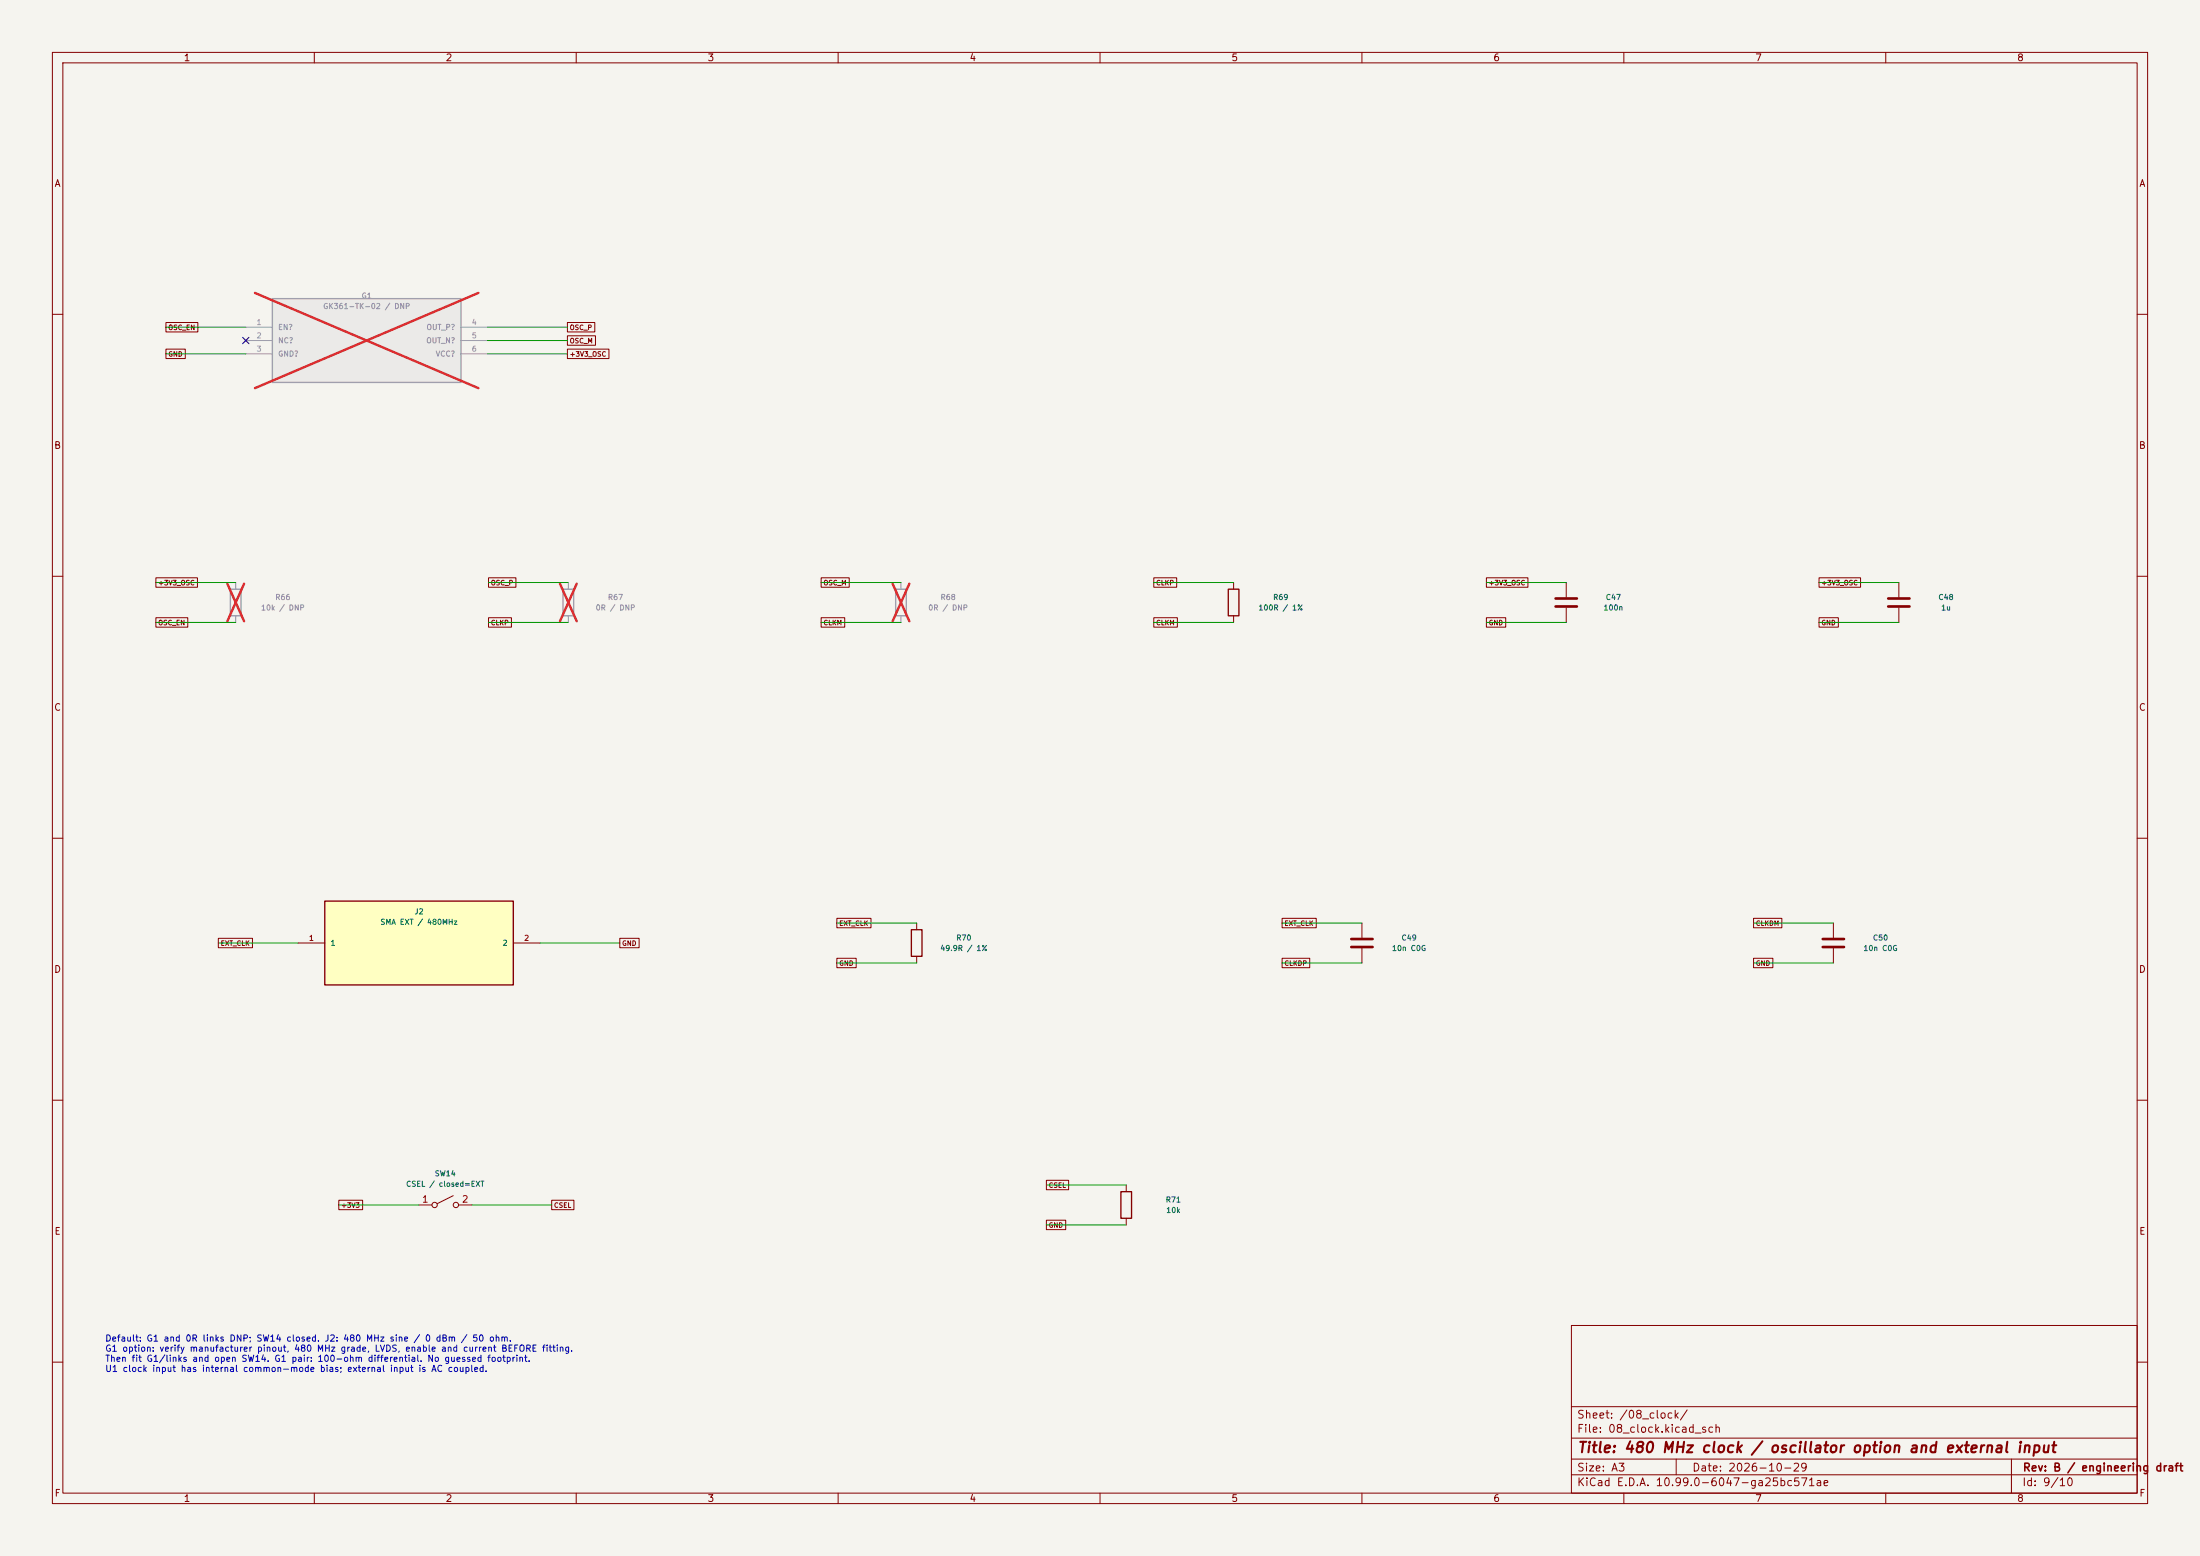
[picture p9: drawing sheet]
(kicad_sch (version 20250114) (generator "eeschema") (paper "A3") (title_block (title "480 MHz clock / oscillator option and external input") (date "2026-10-29") (rev "B / engineering draft"))(lib_symbols (symbol "Local:C"
  (pin_numbers (hide yes))
  (pin_names
   (offset 0.254))
  (exclude_from_sim no)
  (in_bom yes)
  (on_board yes)
  (in_pos_files yes)
  (duplicate_pin_numbers_are_jumpers no)
  (property "Reference" "C" (at 0.635 2.54 0) (show_name no) (do_not_autoplace no) (effects (font (size 1.27 1.27)) (justify left)))
  (property "Value" "C" (at 0.635 -2.54 0) (show_name no) (do_not_autoplace no) (effects (font (size 1.27 1.27)) (justify left)))
  (property "Footprint" "" (at 0.9652 -3.81 0) (show_name no) (do_not_autoplace no) (hide yes) (effects (font (size 1.27 1.27))))
  (property "Datasheet" "" (at 0 0 0) (show_name no) (do_not_autoplace no) (hide yes) (effects (font (size 1.27 1.27))))
  (property "Description" "Unpolarized capacitor" (at 0 0 0) (show_name no) (do_not_autoplace no) (hide yes) (effects (font (size 1.27 1.27))))
  (symbol "C_0_1"
   (polyline (pts (xy -2.032 0.762) (xy 2.032 0.762)) (stroke (width 0.508) (type default)) (fill (type none)))
   (polyline (pts (xy -2.032 -0.762) (xy 2.032 -0.762)) (stroke (width 0.508) (type default)) (fill (type none))))
  (symbol "C_1_1"
   (pin passive line (at 0 3.81 270) (length 2.794) (name "" (effects (font (size 1.27 1.27)))) (number "1" (effects (font (size 1.27 1.27)))))
   (pin passive line (at 0 -3.81 90) (length 2.794) (name "" (effects (font (size 1.27 1.27)))) (number "2" (effects (font (size 1.27 1.27))))))
  (embedded_fonts no))(symbol "Local:GK361_UNVERIFIED" (pin_names (offset 1)) (in_bom yes) (on_board yes)(property "Reference" "U" (at 0 13 0) (effects (font (size 1 1))))(property "Value" "GK361_UNVERIFIED" (at 0 10 0) (effects (font (size 1 1))))(symbol "GK361_UNVERIFIED_0_1" (rectangle (start -18 8) (end 18 -8) (stroke (width 0.254) (type default)) (fill (type background))))(symbol "GK361_UNVERIFIED_1_1" (pin input line (at -23.08 2.54 0) (length 5.08) (name "EN?" (effects (font (size 1 1)))) (number "1" (effects (font (size 1 1)))))(pin no_connect line (at -23.08 0.0 0) (length 5.08) (name "NC?" (effects (font (size 1 1)))) (number "2" (effects (font (size 1 1)))))(pin power_in line (at -23.08 -2.54 0) (length 5.08) (name "GND?" (effects (font (size 1 1)))) (number "3" (effects (font (size 1 1)))))(pin output line (at 23.08 2.54 180) (length 5.08) (name "OUT_P?" (effects (font (size 1 1)))) (number "4" (effects (font (size 1 1)))))(pin output line (at 23.08 0.0 180) (length 5.08) (name "OUT_N?" (effects (font (size 1 1)))) (number "5" (effects (font (size 1 1)))))(pin power_in line (at 23.08 -2.54 180) (length 5.08) (name "VCC?" (effects (font (size 1 1)))) (number "6" (effects (font (size 1 1)))))))(symbol "Local:J2" (pin_names (offset 1)) (in_bom yes) (on_board yes)(property "Reference" "U" (at 0 13 0) (effects (font (size 1 1))))(property "Value" "J2" (at 0 10 0) (effects (font (size 1 1))))(symbol "J2_0_1" (rectangle (start -18 8) (end 18 -8) (stroke (width 0.254) (type default)) (fill (type background))))(symbol "J2_1_1" (pin passive line (at -23.08 0.0 0) (length 5.08) (name "1" (effects (font (size 1 1)))) (number "1" (effects (font (size 1 1)))))(pin passive line (at 23.08 0.0 180) (length 5.08) (name "2" (effects (font (size 1 1)))) (number "2" (effects (font (size 1 1)))))))(symbol "Local:R"
  (pin_numbers (hide yes))
  (pin_names
   (offset 0))
  (exclude_from_sim no)
  (in_bom yes)
  (on_board yes)
  (in_pos_files yes)
  (duplicate_pin_numbers_are_jumpers no)
  (property "Reference" "R" (at 2.032 0 90) (show_name no) (do_not_autoplace no) (effects (font (size 1.27 1.27))))
  (property "Value" "R" (at 0 0 90) (show_name no) (do_not_autoplace no) (effects (font (size 1.27 1.27))))
  (property "Footprint" "" (at -1.778 0 90) (show_name no) (do_not_autoplace no) (hide yes) (effects (font (size 1.27 1.27))))
  (property "Datasheet" "" (at 0 0 0) (show_name no) (do_not_autoplace no) (hide yes) (effects (font (size 1.27 1.27))))
  (property "Description" "Resistor" (at 0 0 0) (show_name no) (do_not_autoplace no) (hide yes) (effects (font (size 1.27 1.27))))
  (symbol "R_0_1"
   (rectangle (start -1.016 -2.54) (end 1.016 2.54) (stroke (width 0.254) (type default)) (fill (type none))))
  (symbol "R_1_1"
   (pin passive line (at 0 3.81 270) (length 1.27) (name "" (effects (font (size 1.27 1.27)))) (number "1" (effects (font (size 1.27 1.27)))))
   (pin passive line (at 0 -3.81 90) (length 1.27) (name "" (effects (font (size 1.27 1.27)))) (number "2" (effects (font (size 1.27 1.27))))))
  (embedded_fonts no))(symbol "Local:SW_SPST"
  (pin_names
   (offset 0) (hide yes))
  (exclude_from_sim no)
  (in_bom yes)
  (on_board yes)
  (in_pos_files yes)
  (duplicate_pin_numbers_are_jumpers no)
  (property "Reference" "SW" (at 0 3.175 0) (show_name no) (do_not_autoplace no) (effects (font (size 1.27 1.27))))
  (property "Value" "SW_SPST" (at 0 -2.54 0) (show_name no) (do_not_autoplace no) (effects (font (size 1.27 1.27))))
  (property "Footprint" "" (at 0 0 0) (show_name no) (do_not_autoplace no) (hide yes) (effects (font (size 1.27 1.27))))
  (property "Datasheet" "" (at 0 0 0) (show_name no) (do_not_autoplace no) (hide yes) (effects (font (size 1.27 1.27))))
  (property "Description" "Single Pole Single Throw (SPST) switch" (at 0 0 0) (show_name no) (do_not_autoplace no) (hide yes) (effects (font (size 1.27 1.27))))
  (symbol "SW_SPST_0_0"
   (circle (center -2.032 0) (radius 0.508) (stroke (width 0) (type default)) (fill (type none)))
   (polyline (pts (xy -1.524 0.254) (xy 1.524 1.778)) (stroke (width 0) (type default)) (fill (type none)))
   (circle (center 2.032 0) (radius 0.508) (stroke (width 0) (type default)) (fill (type none))))
  (symbol "SW_SPST_1_1"
   (pin passive line (at -5.08 0 0) (length 2.54) (name "A" (effects (font (size 1.27 1.27)))) (number "1" (effects (font (size 1.27 1.27)))))
   (pin passive line (at 5.08 0 180) (length 2.54) (name "B" (effects (font (size 1.27 1.27)))) (number "2" (effects (font (size 1.27 1.27))))))
  (embedded_fonts no)))(symbol (lib_id "Local:GK361_UNVERIFIED") (at 70 65 0) (unit 1) (in_bom yes) (on_board yes) (dnp yes)(property "Reference" "G1" (at 70 56.46 0) (effects (font (size 1 1))))(property "Value" "GK361-TK-02 / DNP" (at 70 58.46 0) (effects (font (size 1 1))))(pin "1")(pin "2")(pin "3")(pin "4")(pin "5")(pin "6"))(wire (pts (xy 46.9200 62.4600) (xy 31.6800 62.4600)) (stroke (width 0) (type default)))(global_label "OSC_EN" (shape passive) (at 31.6800 62.4600 0) (effects (font (size 0.9 0.9)) (justify left))(property "Intersheetrefs" "${INTERSHEET_REFS}" (at 31.68 62.46 0) (effects (font (size 1 1)) (hide yes))))(no_connect (at 46.92 65.0))(wire (pts (xy 46.9200 67.5400) (xy 31.6800 67.5400)) (stroke (width 0) (type default)))(global_label "GND" (shape passive) (at 31.6800 67.5400 0) (effects (font (size 0.9 0.9)) (justify left))(property "Intersheetrefs" "${INTERSHEET_REFS}" (at 31.68 67.54 0) (effects (font (size 1 1)) (hide yes))))(wire (pts (xy 93.0800 62.4600) (xy 108.3200 62.4600)) (stroke (width 0) (type default)))(global_label "OSC_P" (shape passive) (at 108.3200 62.4600 0) (effects (font (size 0.9 0.9)) (justify left))(property "Intersheetrefs" "${INTERSHEET_REFS}" (at 108.32 62.46 0) (effects (font (size 1 1)) (hide yes))))(wire (pts (xy 93.0800 65.0000) (xy 108.3200 65.0000)) (stroke (width 0) (type default)))(global_label "OSC_M" (shape passive) (at 108.3200 65.0000 0) (effects (font (size 0.9 0.9)) (justify left))(property "Intersheetrefs" "${INTERSHEET_REFS}" (at 108.32 65.0 0) (effects (font (size 1 1)) (hide yes))))(wire (pts (xy 93.0800 67.5400) (xy 108.3200 67.5400)) (stroke (width 0) (type default)))(global_label "+3V3_OSC" (shape passive) (at 108.3200 67.5400 0) (effects (font (size 0.9 0.9)) (justify left))(property "Intersheetrefs" "${INTERSHEET_REFS}" (at 108.32 67.54 0) (effects (font (size 1 1)) (hide yes))))(symbol (lib_id "Local:R") (at 45.0 115.0 0) (unit 1) (in_bom yes) (on_board yes) (dnp yes)(property "Reference" "R66" (at 54.0 114.0 0) (effects (font (size 1 1))))(property "Value" "10k / DNP" (at 54.0 116.0 0) (effects (font (size 1 1))))(pin "1")(pin "2"))(wire (pts (xy 45.0000 111.1900) (xy 29.7600 111.1900)) (stroke (width 0) (type default)))(global_label "+3V3_OSC" (shape passive) (at 29.7600 111.1900 0) (effects (font (size 0.9 0.9)) (justify left))(property "Intersheetrefs" "${INTERSHEET_REFS}" (at 29.76 111.19 0) (effects (font (size 1 1)) (hide yes))))(wire (pts (xy 45.0000 118.8100) (xy 29.7600 118.8100)) (stroke (width 0) (type default)))(global_label "OSC_EN" (shape passive) (at 29.7600 118.8100 0) (effects (font (size 0.9 0.9)) (justify left))(property "Intersheetrefs" "${INTERSHEET_REFS}" (at 29.76 118.81 0) (effects (font (size 1 1)) (hide yes))))(symbol (lib_id "Local:R") (at 108.5 115.0 0) (unit 1) (in_bom yes) (on_board yes) (dnp yes)(property "Reference" "R67" (at 117.5 114.0 0) (effects (font (size 1 1))))(property "Value" "0R / DNP" (at 117.5 116.0 0) (effects (font (size 1 1))))(pin "1")(pin "2"))(wire (pts (xy 108.5000 111.1900) (xy 93.2600 111.1900)) (stroke (width 0) (type default)))(global_label "OSC_P" (shape passive) (at 93.2600 111.1900 0) (effects (font (size 0.9 0.9)) (justify left))(property "Intersheetrefs" "${INTERSHEET_REFS}" (at 93.26 111.19 0) (effects (font (size 1 1)) (hide yes))))(wire (pts (xy 108.5000 118.8100) (xy 93.2600 118.8100)) (stroke (width 0) (type default)))(global_label "CLKP" (shape passive) (at 93.2600 118.8100 0) (effects (font (size 0.9 0.9)) (justify left))(property "Intersheetrefs" "${INTERSHEET_REFS}" (at 93.26 118.81 0) (effects (font (size 1 1)) (hide yes))))(symbol (lib_id "Local:R") (at 172.0 115.0 0) (unit 1) (in_bom yes) (on_board yes) (dnp yes)(property "Reference" "R68" (at 181.0 114.0 0) (effects (font (size 1 1))))(property "Value" "0R / DNP" (at 181.0 116.0 0) (effects (font (size 1 1))))(pin "1")(pin "2"))(wire (pts (xy 172.0000 111.1900) (xy 156.7600 111.1900)) (stroke (width 0) (type default)))(global_label "OSC_M" (shape passive) (at 156.7600 111.1900 0) (effects (font (size 0.9 0.9)) (justify left))(property "Intersheetrefs" "${INTERSHEET_REFS}" (at 156.76 111.19 0) (effects (font (size 1 1)) (hide yes))))(wire (pts (xy 172.0000 118.8100) (xy 156.7600 118.8100)) (stroke (width 0) (type default)))(global_label "CLKM" (shape passive) (at 156.7600 118.8100 0) (effects (font (size 0.9 0.9)) (justify left))(property "Intersheetrefs" "${INTERSHEET_REFS}" (at 156.76 118.81 0) (effects (font (size 1 1)) (hide yes))))(symbol (lib_id "Local:R") (at 235.5 115.0 0) (unit 1) (in_bom yes) (on_board yes) (dnp no)(property "Reference" "R69" (at 244.5 114.0 0) (effects (font (size 1 1))))(property "Value" "100R / 1%" (at 244.5 116.0 0) (effects (font (size 1 1))))(pin "1")(pin "2"))(wire (pts (xy 235.5000 111.1900) (xy 220.2600 111.1900)) (stroke (width 0) (type default)))(global_label "CLKP" (shape passive) (at 220.2600 111.1900 0) (effects (font (size 0.9 0.9)) (justify left))(property "Intersheetrefs" "${INTERSHEET_REFS}" (at 220.26 111.19 0) (effects (font (size 1 1)) (hide yes))))(wire (pts (xy 235.5000 118.8100) (xy 220.2600 118.8100)) (stroke (width 0) (type default)))(global_label "CLKM" (shape passive) (at 220.2600 118.8100 0) (effects (font (size 0.9 0.9)) (justify left))(property "Intersheetrefs" "${INTERSHEET_REFS}" (at 220.26 118.81 0) (effects (font (size 1 1)) (hide yes))))(symbol (lib_id "Local:C") (at 299.0 115.0 0) (unit 1) (in_bom yes) (on_board yes) (dnp no)(property "Reference" "C47" (at 308.0 114.0 0) (effects (font (size 1 1))))(property "Value" "100n" (at 308.0 116.0 0) (effects (font (size 1 1))))(pin "1")(pin "2"))(wire (pts (xy 299.0000 111.1900) (xy 283.7600 111.1900)) (stroke (width 0) (type default)))(global_label "+3V3_OSC" (shape passive) (at 283.7600 111.1900 0) (effects (font (size 0.9 0.9)) (justify left))(property "Intersheetrefs" "${INTERSHEET_REFS}" (at 283.76 111.19 0) (effects (font (size 1 1)) (hide yes))))(wire (pts (xy 299.0000 118.8100) (xy 283.7600 118.8100)) (stroke (width 0) (type default)))(global_label "GND" (shape passive) (at 283.7600 118.8100 0) (effects (font (size 0.9 0.9)) (justify left))(property "Intersheetrefs" "${INTERSHEET_REFS}" (at 283.76 118.81 0) (effects (font (size 1 1)) (hide yes))))(symbol (lib_id "Local:C") (at 362.5 115.0 0) (unit 1) (in_bom yes) (on_board yes) (dnp no)(property "Reference" "C48" (at 371.5 114.0 0) (effects (font (size 1 1))))(property "Value" "1u" (at 371.5 116.0 0) (effects (font (size 1 1))))(pin "1")(pin "2"))(wire (pts (xy 362.5000 111.1900) (xy 347.2600 111.1900)) (stroke (width 0) (type default)))(global_label "+3V3_OSC" (shape passive) (at 347.2600 111.1900 0) (effects (font (size 0.9 0.9)) (justify left))(property "Intersheetrefs" "${INTERSHEET_REFS}" (at 347.26 111.19 0) (effects (font (size 1 1)) (hide yes))))(wire (pts (xy 362.5000 118.8100) (xy 347.2600 118.8100)) (stroke (width 0) (type default)))(global_label "GND" (shape passive) (at 347.2600 118.8100 0) (effects (font (size 0.9 0.9)) (justify left))(property "Intersheetrefs" "${INTERSHEET_REFS}" (at 347.26 118.81 0) (effects (font (size 1 1)) (hide yes))))(symbol (lib_id "Local:J2") (at 80 180 0) (unit 1) (in_bom yes) (on_board yes) (dnp no)(property "Reference" "J2" (at 80 174.0 0) (effects (font (size 1 1))))(property "Value" "SMA EXT / 480MHz" (at 80 176.0 0) (effects (font (size 1 1))))(pin "1")(pin "2"))(wire (pts (xy 56.9200 180.0000) (xy 41.6800 180.0000)) (stroke (width 0) (type default)))(global_label "EXT_CLK" (shape passive) (at 41.6800 180.0000 0) (effects (font (size 0.9 0.9)) (justify left))(property "Intersheetrefs" "${INTERSHEET_REFS}" (at 41.68 180.0 0) (effects (font (size 1 1)) (hide yes))))(wire (pts (xy 103.0800 180.0000) (xy 118.3200 180.0000)) (stroke (width 0) (type default)))(global_label "GND" (shape passive) (at 118.3200 180.0000 0) (effects (font (size 0.9 0.9)) (justify left))(property "Intersheetrefs" "${INTERSHEET_REFS}" (at 118.32 180.0 0) (effects (font (size 1 1)) (hide yes))))(symbol (lib_id "Local:R") (at 175 180 0) (unit 1) (in_bom yes) (on_board yes) (dnp no)(property "Reference" "R70" (at 184 179 0) (effects (font (size 1 1))))(property "Value" "49.9R / 1%" (at 184 181 0) (effects (font (size 1 1))))(pin "1")(pin "2"))(wire (pts (xy 175.0000 176.1900) (xy 159.7600 176.1900)) (stroke (width 0) (type default)))(global_label "EXT_CLK" (shape passive) (at 159.7600 176.1900 0) (effects (font (size 0.9 0.9)) (justify left))(property "Intersheetrefs" "${INTERSHEET_REFS}" (at 159.76 176.19 0) (effects (font (size 1 1)) (hide yes))))(wire (pts (xy 175.0000 183.8100) (xy 159.7600 183.8100)) (stroke (width 0) (type default)))(global_label "GND" (shape passive) (at 159.7600 183.8100 0) (effects (font (size 0.9 0.9)) (justify left))(property "Intersheetrefs" "${INTERSHEET_REFS}" (at 159.76 183.81 0) (effects (font (size 1 1)) (hide yes))))(symbol (lib_id "Local:C") (at 260 180 0) (unit 1) (in_bom yes) (on_board yes) (dnp no)(property "Reference" "C49" (at 269 179 0) (effects (font (size 1 1))))(property "Value" "10n C0G" (at 269 181 0) (effects (font (size 1 1))))(pin "1")(pin "2"))(wire (pts (xy 260.0000 176.1900) (xy 244.7600 176.1900)) (stroke (width 0) (type default)))(global_label "EXT_CLK" (shape passive) (at 244.7600 176.1900 0) (effects (font (size 0.9 0.9)) (justify left))(property "Intersheetrefs" "${INTERSHEET_REFS}" (at 244.76 176.19 0) (effects (font (size 1 1)) (hide yes))))(wire (pts (xy 260.0000 183.8100) (xy 244.7600 183.8100)) (stroke (width 0) (type default)))(global_label "CLKDP" (shape passive) (at 244.7600 183.8100 0) (effects (font (size 0.9 0.9)) (justify left))(property "Intersheetrefs" "${INTERSHEET_REFS}" (at 244.76 183.81 0) (effects (font (size 1 1)) (hide yes))))(symbol (lib_id "Local:C") (at 350 180 0) (unit 1) (in_bom yes) (on_board yes) (dnp no)(property "Reference" "C50" (at 359 179 0) (effects (font (size 1 1))))(property "Value" "10n C0G" (at 359 181 0) (effects (font (size 1 1))))(pin "1")(pin "2"))(wire (pts (xy 350.0000 176.1900) (xy 334.7600 176.1900)) (stroke (width 0) (type default)))(global_label "CLKDM" (shape passive) (at 334.7600 176.1900 0) (effects (font (size 0.9 0.9)) (justify left))(property "Intersheetrefs" "${INTERSHEET_REFS}" (at 334.76 176.19 0) (effects (font (size 1 1)) (hide yes))))(wire (pts (xy 350.0000 183.8100) (xy 334.7600 183.8100)) (stroke (width 0) (type default)))(global_label "GND" (shape passive) (at 334.7600 183.8100 0) (effects (font (size 0.9 0.9)) (justify left))(property "Intersheetrefs" "${INTERSHEET_REFS}" (at 334.76 183.81 0) (effects (font (size 1 1)) (hide yes))))(symbol (lib_id "Local:SW_SPST") (at 85 230 0) (unit 1) (in_bom yes) (on_board yes) (dnp no)(property "Reference" "SW14" (at 85 224 0) (effects (font (size 1 1))))(property "Value" "CSEL / closed=EXT" (at 85 226 0) (effects (font (size 1 1))))(pin "1")(pin "2"))(wire (pts (xy 79.9200 230.0000) (xy 64.6800 230.0000)) (stroke (width 0) (type default)))(global_label "+3V3" (shape passive) (at 64.6800 230.0000 0) (effects (font (size 0.9 0.9)) (justify left))(property "Intersheetrefs" "${INTERSHEET_REFS}" (at 64.68 230 0) (effects (font (size 1 1)) (hide yes))))(wire (pts (xy 90.0800 230.0000) (xy 105.3200 230.0000)) (stroke (width 0) (type default)))(global_label "CSEL" (shape passive) (at 105.3200 230.0000 0) (effects (font (size 0.9 0.9)) (justify left))(property "Intersheetrefs" "${INTERSHEET_REFS}" (at 105.32 230 0) (effects (font (size 1 1)) (hide yes))))(symbol (lib_id "Local:R") (at 215 230 0) (unit 1) (in_bom yes) (on_board yes) (dnp no)(property "Reference" "R71" (at 224 229 0) (effects (font (size 1 1))))(property "Value" "10k" (at 224 231 0) (effects (font (size 1 1))))(pin "1")(pin "2"))(wire (pts (xy 215.0000 226.1900) (xy 199.7600 226.1900)) (stroke (width 0) (type default)))(global_label "CSEL" (shape passive) (at 199.7600 226.1900 0) (effects (font (size 0.9 0.9)) (justify left))(property "Intersheetrefs" "${INTERSHEET_REFS}" (at 199.76 226.19 0) (effects (font (size 1 1)) (hide yes))))(wire (pts (xy 215.0000 233.8100) (xy 199.7600 233.8100)) (stroke (width 0) (type default)))(global_label "GND" (shape passive) (at 199.7600 233.8100 0) (effects (font (size 0.9 0.9)) (justify left))(property "Intersheetrefs" "${INTERSHEET_REFS}" (at 199.76 233.81 0) (effects (font (size 1 1)) (hide yes))))(text "Default: G1 and 0R links DNP; SW14 closed. J2: 480 MHz sine / 0 dBm / 50 ohm.\nG1 option: verify manufacturer pinout, 480 MHz grade, LVDS, enable and current BEFORE fitting.\nThen fit G1/links and open SW14. G1 pair: 100-ohm differential. No guessed footprint.\nU1 clock input has internal common-mode bias; external input is AC coupled." (at 20 255 0) (effects (font (size 1.2 1.2)) (justify left top))))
